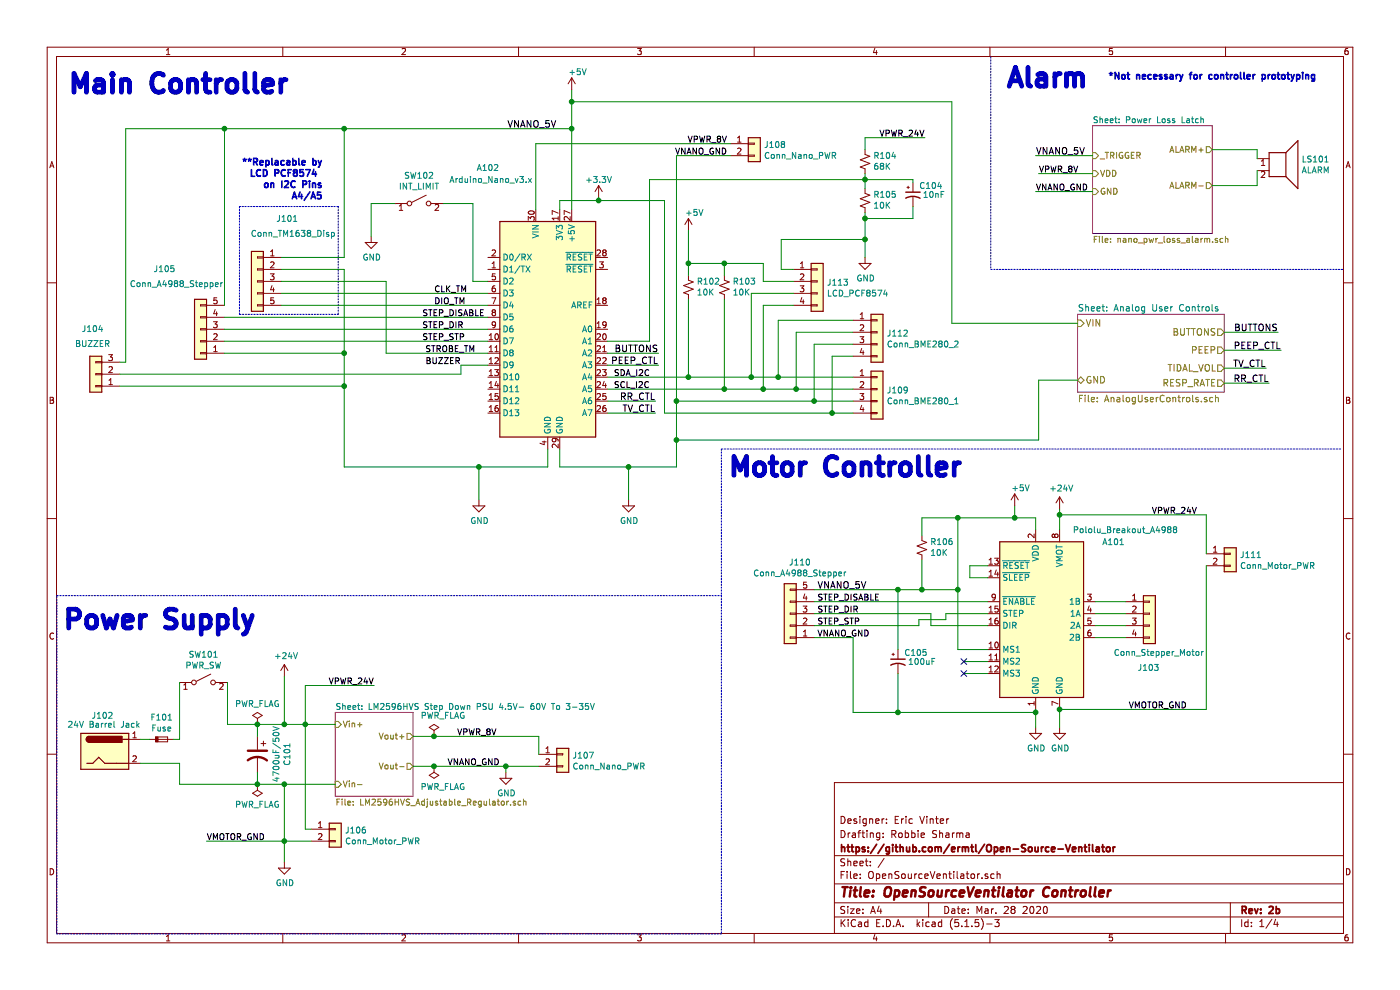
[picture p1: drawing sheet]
EESchema Schematic File Version 4
EELAYER 30 0
EELAYER END
$Descr A4 11693 8268
encoding utf-8
Sheet 1 4
Title "OpenSourceVentilator Controller"
Date "Mar. 28 2020"
Rev "2b"
Comp "https://github.com/ermtl/Open-Source-Ventilator"
Comment1 "Drafting: Robbie Sharma"
Comment2 "Designer: Eric Vinter"
Comment3 ""
Comment4 ""
$EndDescr
$Comp
L Driver_Motor:Pololu_Breakout_A4988 A101
U 1 1
P 8650 5125
F 0 "A101" H 9300 5725 50  0000 C CNN
F 1 "Pololu_Breakout_A4988" H 9400 5825 50  0000 C CNN
F 2 "Module:Pololu_Breakout-16_15.2x20.3mm" H 8925 4375 50  0001 L CNN
F 3 "https://www.pololu.com/product/2980/pictures" H 8750 4825 50  0001 C CNN
	1    8650 5125
	1    0    0    -1  
$EndComp
$Comp
L power:GND #PWR0106
U 1 1
P 4000 4175
F 0 "#PWR0106" H 4000 3925 50  0001 C CNN
F 1 "GND" H 4005 4002 50  0000 C CNN
F 2 "" H 4000 4175 50  0001 C CNN
F 3 "" H 4000 4175 50  0001 C CNN
	1    4000 4175
	1    0    0    -1  
$EndComp
Wire Wire Line
	4575 3750 4575 3900
Wire Wire Line
	8250 4725 8100 4725
Wire Wire Line
	8100 4825 8250 4825
Text Label 3525 2850 0    50   ~ 0
STEP_STP
Text Label 6825 5125 0    50   ~ 0
STEP_DIR
Text Label 6825 5225 0    50   ~ 0
STEP_STP
$Comp
L power:GND #PWR0105
U 1 1
P 8650 6075
F 0 "#PWR0105" H 8650 5825 50  0001 C CNN
F 1 "GND" H 8655 5902 50  0000 C CNN
F 2 "" H 8650 6075 50  0001 C CNN
F 3 "" H 8650 6075 50  0001 C CNN
	1    8650 6075
	1    0    0    -1  
$EndComp
$Comp
L Connector_Generic:Conn_01x04 J103
U 1 1
P 9600 5125
F 0 "J103" H 9500 4675 50  0000 L CNN
F 1 "Conn_Stepper_Motor" H 9300 4800 50  0000 L CNN
F 2 "" H 9600 5125 50  0001 C CNN
F 3 "~" H 9600 5125 50  0001 C CNN
	1    9600 5125
	1    0    0    -1  
$EndComp
Wire Wire Line
	9400 5025 9150 5025
Wire Wire Line
	9150 5125 9400 5125
Wire Wire Line
	9400 5225 9150 5225
Wire Wire Line
	9150 5325 9400 5325
$Comp
L Device:CP1 C101
U 1 1
P 2150 6300
F 0 "C101" V 1898 6300 50  0000 C CNN
F 1 "4700uF/50V" V 1989 6300 50  0000 C CNN
F 2 "" H 2150 6300 50  0001 C CNN
F 3 "~" H 2150 6300 50  0001 C CNN
	1    2150 6300
	-1   0    0    -1  
$EndComp
Wire Wire Line
	2150 6450 2150 6550
Wire Wire Line
	2150 6050 2150 6150
Connection ~ 2150 6050
Connection ~ 2150 6550
Wire Wire Line
	8650 5925 8650 5950
Text Label 4150 6150 2    50   ~ 0
VPWR_8V
Text Label 6075 1200 2    50   ~ 0
VPWR_8V
Wire Wire Line
	8100 4725 8100 4825
NoConn ~ 8050 5525
NoConn ~ 8050 5625
Wire Wire Line
	8050 5525 8250 5525
Wire Wire Line
	8050 5625 8250 5625
$Comp
L power:+5V #PWR0114
U 1 1
P 4775 750
F 0 "#PWR0114" H 4775 600 50  0001 C CNN
F 1 "+5V" H 4825 900 50  0000 C CNN
F 2 "" H 4775 750 50  0001 C CNN
F 3 "" H 4775 750 50  0001 C CNN
	1    4775 750 
	1    0    0    -1  
$EndComp
Text Label 3525 2750 0    50   ~ 0
STEP_DIR
Text Label 3550 2950 0    50   ~ 0
STROBE_TM
Text Label 3625 2450 0    50   ~ 0
CLK_TM
Text Label 3625 2550 0    50   ~ 0
DIO_TM
$Comp
L power:PWR_FLAG #FLG0101
U 1 1
P 2150 6050
F 0 "#FLG0101" H 2150 6125 50  0001 C CNN
F 1 "PWR_FLAG" H 2150 6223 50  0000 C CNN
F 2 "" H 2150 6050 50  0001 C CNN
F 3 "~" H 2150 6050 50  0001 C CNN
	1    2150 6050
	1    0    0    -1  
$EndComp
$Comp
L power:GND #PWR0109
U 1 1
P 4225 6450
F 0 "#PWR0109" H 4225 6200 50  0001 C CNN
F 1 "GND" H 4230 6277 50  0000 C CNN
F 2 "" H 4225 6450 50  0001 C CNN
F 3 "" H 4225 6450 50  0001 C CNN
	1    4225 6450
	1    0    0    -1  
$EndComp
Wire Wire Line
	4225 6400 4225 6450
Wire Wire Line
	3450 6400 3625 6400
Wire Wire Line
	3450 6150 3625 6150
$Comp
L power:PWR_FLAG #FLG0102
U 1 1
P 2150 6550
F 0 "#FLG0102" H 2150 6625 50  0001 C CNN
F 1 "PWR_FLAG" H 2150 6723 50  0000 C CNN
F 2 "" H 2150 6550 50  0001 C CNN
F 3 "~" H 2150 6550 50  0001 C CNN
	1    2150 6550
	1    0    0    1   
$EndComp
$Comp
L power:PWR_FLAG #FLG0103
U 1 1
P 3625 6150
F 0 "#FLG0103" H 3625 6225 50  0001 C CNN
F 1 "PWR_FLAG" H 3700 6325 50  0000 C CNN
F 2 "" H 3625 6150 50  0001 C CNN
F 3 "~" H 3625 6150 50  0001 C CNN
	1    3625 6150
	1    0    0    -1  
$EndComp
Connection ~ 3625 6150
$Comp
L power:PWR_FLAG #FLG0104
U 1 1
P 3625 6400
F 0 "#FLG0104" H 3625 6475 50  0001 C CNN
F 1 "PWR_FLAG" H 3550 6575 50  0000 C CNN
F 2 "" H 3625 6400 50  0001 C CNN
F 3 "~" H 3625 6400 50  0001 C CNN
	1    3625 6400
	-1   0    0    1   
$EndComp
$Comp
L Connector_Generic:Conn_01x05 J101
U 1 1
P 2150 2350
F 0 "J101" H 1900 2875 50  0000 C CNN
F 1 "Conn_TM1638_Disp" H 1850 2750 50  0000 C CNN
F 2 "" H 2150 2350 50  0001 C CNN
F 3 "~" H 2150 2350 50  0001 C CNN
	1    2150 2350
	-1   0    0    -1  
$EndComp
Connection ~ 3625 6400
Wire Wire Line
	3625 6400 4225 6400
$Comp
L power:+3.3V #PWR0107
U 1 1
P 5000 1650
F 0 "#PWR0107" H 5000 1500 50  0001 C CNN
F 1 "+3.3V" H 5000 1800 50  0000 C CNN
F 2 "" H 5000 1650 50  0001 C CNN
F 3 "" H 5000 1650 50  0001 C CNN
	1    5000 1650
	1    0    0    -1  
$EndComp
$Comp
L power:+24V #PWR0101
U 1 1
P 2375 5650
F 0 "#PWR0101" H 2375 5500 50  0001 C CNN
F 1 "+24V" H 2390 5823 50  0000 C CNN
F 2 "" H 2375 5650 50  0001 C CNN
F 3 "" H 2375 5650 50  0001 C CNN
	1    2375 5650
	1    0    0    -1  
$EndComp
Wire Wire Line
	2150 6050 2375 6050
Wire Wire Line
	2150 6550 2375 6550
Connection ~ 2375 6050
Wire Wire Line
	2375 6050 2550 6050
Connection ~ 2375 6550
Wire Wire Line
	2375 6550 2800 6550
Wire Wire Line
	2350 2550 4075 2550
Wire Wire Line
	2350 2450 4075 2450
Wire Wire Line
	2350 2250 2875 2250
Wire Wire Line
	2350 2150 2875 2150
$Comp
L Connector_Generic:Conn_01x04 J109
U 1 1
P 7325 3250
F 0 "J109" H 7405 3242 50  0000 L CNN
F 1 "Conn_BME280_1" H 7405 3151 50  0000 L CNN
F 2 "" H 7325 3250 50  0001 C CNN
F 3 "~" H 7325 3250 50  0001 C CNN
	1    7325 3250
	1    0    0    -1  
$EndComp
Wire Wire Line
	7125 3350 6800 3350
Text Label 5125 3150 0    50   ~ 0
SDA_I2C
Text Label 5125 3250 0    50   ~ 0
SCL_I2C
Wire Wire Line
	4675 1675 4675 1750
Wire Wire Line
	5550 3450 6950 3450
Wire Wire Line
	2875 2250 2875 2950
Wire Wire Line
	4775 1075 2875 1075
Connection ~ 4775 1075
Wire Wire Line
	4775 1075 4775 1750
$Comp
L Connector_Generic:Conn_01x03 J104
U 1 1
P 800 3125
F 0 "J104" H 825 2750 50  0000 C CNN
F 1 "BUZZER" H 825 2875 50  0000 C CNN
F 2 "" H 800 3125 50  0001 C CNN
F 3 "~" H 800 3125 50  0001 C CNN
	1    800  3125
	-1   0    0    1   
$EndComp
Text Label 3525 2650 0    50   ~ 0
STEP_DISABLE
Text Label 6825 5025 0    50   ~ 0
STEP_DISABLE
$Comp
L Connector_Generic:Conn_01x05 J110
U 1 1
P 6600 5125
F 0 "J110" H 6518 4700 50  0000 C CNN
F 1 "Conn_A4988_Stepper" H 6518 4791 50  0000 C CNN
F 2 "" H 6600 5125 50  0001 C CNN
F 3 "~" H 6600 5125 50  0001 C CNN
	1    6600 5125
	-1   0    0    1   
$EndComp
$Comp
L Connector_Generic:Conn_01x05 J105
U 1 1
P 1675 2750
F 0 "J105" H 1975 2250 50  0000 C CNN
F 1 "Conn_A4988_Stepper" H 1875 2375 50  0000 C CNN
F 2 "" H 1675 2750 50  0001 C CNN
F 3 "~" H 1675 2750 50  0001 C CNN
	1    1675 2750
	-1   0    0    1   
$EndComp
Wire Wire Line
	1875 2650 4075 2650
Wire Wire Line
	1875 2750 4075 2750
Wire Wire Line
	1875 2850 4075 2850
Wire Wire Line
	1875 2950 2875 2950
Connection ~ 2875 2950
Wire Wire Line
	2875 2950 2875 3225
Wire Wire Line
	2875 1075 2875 2150
Wire Wire Line
	2875 1075 1875 1075
Wire Wire Line
	1875 1075 1875 2550
Connection ~ 2875 1075
Wire Wire Line
	1875 1075 1050 1075
Connection ~ 1875 1075
Connection ~ 2875 3225
Wire Wire Line
	2875 3225 2875 3900
Wire Wire Line
	6800 5125 7775 5125
Wire Wire Line
	7775 5125 7775 5225
Wire Wire Line
	7775 5225 8250 5225
Wire Wire Line
	7900 5125 7900 5175
Wire Wire Line
	7900 5175 7675 5175
Wire Wire Line
	7675 5175 7675 5225
Wire Wire Line
	7675 5225 6800 5225
Wire Wire Line
	7900 5125 8250 5125
Wire Wire Line
	8000 4925 7700 4925
Wire Wire Line
	8650 4425 8650 4325
Wire Wire Line
	8650 4325 8475 4325
Wire Wire Line
	8000 4325 8000 4925
Wire Wire Line
	8000 4925 8000 5425
Wire Wire Line
	8000 5425 8250 5425
Connection ~ 8000 4925
Wire Wire Line
	7125 5950 7500 5950
Connection ~ 8650 5950
Wire Wire Line
	8650 5950 8650 6075
$Comp
L Connector_Generic:Conn_01x02 J108
U 1 1
P 6300 1200
F 0 "J108" H 6380 1192 50  0000 L CNN
F 1 "Conn_Nano_PWR" H 6380 1101 50  0000 L CNN
F 2 "" H 6300 1200 50  0001 C CNN
F 3 "~" H 6300 1200 50  0001 C CNN
	1    6300 1200
	1    0    0    -1  
$EndComp
Wire Wire Line
	4675 1675 5000 1675
Wire Wire Line
	5000 1650 5000 1675
Connection ~ 5000 1675
Wire Wire Line
	5000 1675 5550 1675
Wire Wire Line
	4475 1200 4475 1750
Wire Wire Line
	5650 3350 5650 3675
Wire Wire Line
	5650 3900 5250 3900
$Comp
L power:GND #PWR0103
U 1 1
P 5250 4175
F 0 "#PWR0103" H 5250 3925 50  0001 C CNN
F 1 "GND" H 5255 4002 50  0000 C CNN
F 2 "" H 5250 4175 50  0001 C CNN
F 3 "" H 5250 4175 50  0001 C CNN
	1    5250 4175
	1    0    0    -1  
$EndComp
Wire Wire Line
	5250 3900 5250 4175
$Comp
L MCU_Module:Arduino_Nano_v3.x A102
U 1 1
P 4575 2750
F 0 "A102" H 4075 4100 50  0000 C CNN
F 1 "Arduino_Nano_v3.x" H 4100 4000 50  0000 C CNN
F 2 "Module:Arduino_Nano" H 4575 2750 50  0001 C CIN
F 3 "http://www.mouser.com/pdfdocs/Gravitech_Arduino_Nano3_0.pdf" H 4575 2750 50  0001 C CNN
	1    4575 2750
	1    0    0    -1  
$EndComp
Wire Wire Line
	4675 3750 4675 3900
Wire Wire Line
	4675 3900 5250 3900
Connection ~ 5250 3900
Wire Wire Line
	4000 3900 4000 4175
Connection ~ 4000 3900
Wire Wire Line
	4000 3900 4575 3900
$Comp
L Connector_Generic:Conn_01x02 J107
U 1 1
P 4700 6300
F 0 "J107" H 4780 6292 50  0000 L CNN
F 1 "Conn_Nano_PWR" H 4780 6201 50  0000 L CNN
F 2 "" H 4700 6300 50  0001 C CNN
F 3 "~" H 4700 6300 50  0001 C CNN
	1    4700 6300
	1    0    0    -1  
$EndComp
$Comp
L Connector_Generic:Conn_01x02 J106
U 1 1
P 2800 6925
F 0 "J106" H 2880 6917 50  0000 L CNN
F 1 "Conn_Motor_PWR" H 2880 6826 50  0000 L CNN
F 2 "" H 2800 6925 50  0001 C CNN
F 3 "~" H 2800 6925 50  0001 C CNN
	1    2800 6925
	1    0    0    -1  
$EndComp
$Comp
L Connector_Generic:Conn_01x02 J111
U 1 1
P 10275 4625
F 0 "J111" H 10355 4617 50  0000 L CNN
F 1 "Conn_Motor_PWR" H 10355 4526 50  0000 L CNN
F 2 "" H 10275 4625 50  0001 C CNN
F 3 "~" H 10275 4625 50  0001 C CNN
	1    10275 4625
	1    0    0    -1  
$EndComp
$Comp
L power:+24V #PWR0108
U 1 1
P 8850 4250
F 0 "#PWR0108" H 8850 4100 50  0001 C CNN
F 1 "+24V" H 8865 4423 50  0000 C CNN
F 2 "" H 8850 4250 50  0001 C CNN
F 3 "" H 8850 4250 50  0001 C CNN
	1    8850 4250
	1    0    0    -1  
$EndComp
Wire Wire Line
	8850 4250 8850 4300
Wire Wire Line
	8850 4300 10075 4300
Wire Wire Line
	10075 4300 10075 4625
Connection ~ 8850 4300
Wire Wire Line
	8850 4300 8850 4425
Wire Wire Line
	10075 5925 8850 5925
Connection ~ 8850 5925
Wire Wire Line
	8850 5925 8850 6075
Wire Wire Line
	10075 4725 10075 5925
Wire Wire Line
	4500 6150 4500 6300
Wire Wire Line
	3625 6150 4500 6150
Connection ~ 4225 6400
Wire Notes Line
	6025 7800 475  7800
Wire Notes Line
	475  7800 475  4975
Wire Notes Line
	475  4975 6025 4975
Wire Wire Line
	4225 6400 4500 6400
$Sheet
S 2800 5950 650  700 
U 5E7CB03F
F0 "LM2596HVS Step Down PSU 4.5V- 60V To 3-35V" 50
F1 "LM2596HVS_Adjustable_Regulator.sch" 50
F2 "Vin+" I L 2800 6050 50 
F3 "Vin-" I L 2800 6550 50 
F4 "Vout+" O R 3450 6150 50 
F5 "Vout-" O R 3450 6400 50 
$EndSheet
Text Label 4175 6400 2    50   ~ 0
VNANO_GND
$Comp
L power:+5V #PWR0104
U 1 1
P 8475 4225
F 0 "#PWR0104" H 8475 4075 50  0001 C CNN
F 1 "+5V" H 8525 4375 50  0000 C CNN
F 2 "" H 8475 4225 50  0001 C CNN
F 3 "" H 8475 4225 50  0001 C CNN
	1    8475 4225
	1    0    0    -1  
$EndComp
Wire Wire Line
	8475 4225 8475 4325
Connection ~ 8475 4325
Wire Wire Line
	8475 4325 8000 4325
Text Label 6075 1300 2    50   ~ 0
VNANO_GND
Wire Wire Line
	2550 6925 2600 6925
Wire Wire Line
	2375 5650 2375 6050
Wire Wire Line
	2550 6925 2550 6050
Connection ~ 2550 6050
Wire Wire Line
	2550 6050 2800 6050
Wire Wire Line
	2600 7025 2375 7025
Wire Wire Line
	2375 7025 2375 6550
Wire Wire Line
	5550 1675 5550 3450
Wire Notes Line
	6025 3750 11200 3750
Wire Notes Line
	6025 3750 6025 7800
Text Notes 2150 5275 2    157  ~ 31
Power Supply
Text Notes 8050 4000 2    157  ~ 31
Motor Controller
Text Notes 2425 800  2    157  ~ 31
Main Controller
Wire Wire Line
	1050 1075 1050 3025
Wire Wire Line
	1000 3025 1050 3025
Wire Wire Line
	1000 3225 2875 3225
$Comp
L Connector:Barrel_Jack J102
U 1 1
P 875 6275
F 0 "J102" H 950 6575 50  0000 R CNN
F 1 "24V Barrel Jack" H 1175 6500 50  0000 R CNN
F 2 "" H 925 6235 50  0001 C CNN
F 3 "~" H 925 6235 50  0001 C CNN
	1    875  6275
	1    0    0    -1  
$EndComp
$Comp
L power:GND #PWR0102
U 1 1
P 2375 7200
F 0 "#PWR0102" H 2375 6950 50  0001 C CNN
F 1 "GND" H 2380 7027 50  0000 C CNN
F 2 "" H 2375 7200 50  0001 C CNN
F 3 "" H 2375 7200 50  0001 C CNN
	1    2375 7200
	1    0    0    -1  
$EndComp
Connection ~ 2375 7025
Wire Wire Line
	2375 7025 2375 7200
Wire Wire Line
	2550 5725 2550 6050
Text Label 3125 5725 2    50   ~ 0
VPWR_24V
Wire Wire Line
	2550 5725 3125 5725
Text Label 7725 1150 2    50   ~ 0
VPWR_24V
Wire Wire Line
	6100 1300 5650 1300
Connection ~ 5650 3350
$Comp
L Device:CP1_Small C104
U 1 1
P 7625 1625
F 0 "C104" H 7775 1700 50  0000 C CNN
F 1 "10nF" H 7800 1625 50  0000 C CNN
F 2 "" H 7625 1625 50  0001 C CNN
F 3 "~" H 7625 1625 50  0001 C CNN
	1    7625 1625
	1    0    0    -1  
$EndComp
Wire Wire Line
	5075 2850 5425 2850
$Comp
L Device:R_Small_US R104
U 1 1
P 7225 1350
F 0 "R104" H 7157 1304 50  0000 R CNN
F 1 "68K" H 7157 1395 50  0000 R CNN
F 2 "" H 7225 1350 50  0001 C CNN
F 3 "~" H 7225 1350 50  0001 C CNN
	1    7225 1350
	-1   0    0    1   
$EndComp
$Comp
L Device:R_Small_US R105
U 1 1
P 7225 1675
F 0 "R105" H 7157 1629 50  0000 R CNN
F 1 "10K" H 7157 1720 50  0000 R CNN
F 2 "" H 7225 1675 50  0001 C CNN
F 3 "~" H 7225 1675 50  0001 C CNN
	1    7225 1675
	-1   0    0    1   
$EndComp
$Comp
L power:GND #PWR0112
U 1 1
P 7225 2150
F 0 "#PWR0112" H 7225 1900 50  0001 C CNN
F 1 "GND" H 7230 1977 50  0000 C CNN
F 2 "" H 7225 2150 50  0001 C CNN
F 3 "" H 7225 2150 50  0001 C CNN
	1    7225 2150
	1    0    0    -1  
$EndComp
Wire Wire Line
	7725 1150 7225 1150
Wire Wire Line
	7225 1150 7225 1250
Wire Wire Line
	7225 1450 7225 1500
Wire Wire Line
	7225 1775 7225 1825
Connection ~ 7225 1500
Wire Wire Line
	7225 1500 7225 1575
$Comp
L power:GND #PWR0113
U 1 1
P 8850 6075
F 0 "#PWR0113" H 8850 5825 50  0001 C CNN
F 1 "GND" H 8855 5902 50  0000 C CNN
F 2 "" H 8850 6075 50  0001 C CNN
F 3 "" H 8850 6075 50  0001 C CNN
	1    8850 6075
	1    0    0    -1  
$EndComp
Wire Wire Line
	7125 5325 7125 5950
Wire Wire Line
	6800 5325 7125 5325
Text Label 4650 1075 2    55   ~ 0
VNANO_5V
Text Label 6825 4925 0    55   ~ 0
VNANO_5V
Text Label 6825 5325 0    50   ~ 0
VNANO_GND
Text Label 1725 7025 0    50   ~ 0
VMOTOR_GND
Wire Wire Line
	1725 7025 2375 7025
Text Label 9425 5925 0    50   ~ 0
VMOTOR_GND
Text Label 10000 4300 2    50   ~ 0
VPWR_24V
Wire Wire Line
	6500 2675 6500 3150
Connection ~ 6500 3150
Wire Wire Line
	6500 3150 7125 3150
Wire Wire Line
	6650 2775 6650 3250
Connection ~ 6650 3250
Wire Wire Line
	6650 3250 7125 3250
Wire Wire Line
	6800 2875 6800 3350
Connection ~ 6800 3350
Wire Wire Line
	6800 3350 5650 3350
Wire Wire Line
	6950 2975 6950 3450
Connection ~ 6950 3450
Wire Wire Line
	6950 3450 7125 3450
$Comp
L Device:CP1_Small C105
U 1 1
P 7500 5525
F 0 "C105" H 7650 5600 50  0000 C CNN
F 1 "100uF" H 7700 5525 50  0000 C CNN
F 2 "" H 7500 5525 50  0001 C CNN
F 3 "~" H 7500 5525 50  0001 C CNN
	1    7500 5525
	1    0    0    -1  
$EndComp
Wire Wire Line
	7500 4925 7500 5425
Connection ~ 7500 4925
Wire Wire Line
	7500 4925 6800 4925
Wire Wire Line
	7500 5625 7500 5950
Connection ~ 7500 5950
Wire Wire Line
	7500 5950 8650 5950
Wire Wire Line
	2350 2350 3225 2350
Wire Wire Line
	3225 2350 3225 2950
Wire Wire Line
	3225 2950 4075 2950
Text Label 3850 3050 2    50   ~ 0
BUZZER
$Comp
L Device:Fuse_Polarized_Small F101
U 1 1
P 1350 6175
F 0 "F101" H 1350 6360 50  0000 C CNN
F 1 "Fuse" H 1350 6269 50  0000 C CNN
F 2 "" H 1350 6175 50  0001 C CNN
F 3 "~" H 1350 6175 50  0001 C CNN
	1    1350 6175
	1    0    0    -1  
$EndComp
Wire Wire Line
	1175 6175 1250 6175
Wire Wire Line
	7125 2975 6950 2975
Wire Wire Line
	7125 2875 6800 2875
Wire Wire Line
	7125 2775 6650 2775
Wire Wire Line
	7125 2675 6500 2675
$Comp
L Connector_Generic:Conn_01x04 J112
U 1 1
P 7325 2775
F 0 "J112" H 7405 2767 50  0000 L CNN
F 1 "Conn_BME280_2" H 7405 2676 50  0000 L CNN
F 2 "" H 7325 2775 50  0001 C CNN
F 3 "~" H 7325 2775 50  0001 C CNN
	1    7325 2775
	1    0    0    -1  
$EndComp
$Comp
L power:+5V #PWR0111
U 1 1
P 5750 1925
F 0 "#PWR0111" H 5750 1775 50  0001 C CNN
F 1 "+5V" H 5800 2075 50  0000 C CNN
F 2 "" H 5750 1925 50  0001 C CNN
F 3 "" H 5750 1925 50  0001 C CNN
	1    5750 1925
	1    0    0    -1  
$EndComp
$Comp
L Device:R_Small_US R102
U 1 1
P 5750 2400
F 0 "R102" H 5682 2354 50  0000 R CNN
F 1 "10K" H 5682 2445 50  0000 R CNN
F 2 "" H 5750 2400 50  0001 C CNN
F 3 "~" H 5750 2400 50  0001 C CNN
	1    5750 2400
	-1   0    0    1   
$EndComp
$Comp
L Device:R_Small_US R103
U 1 1
P 6050 2400
F 0 "R103" H 5982 2354 50  0000 R CNN
F 1 "10K" H 5982 2445 50  0000 R CNN
F 2 "" H 6050 2400 50  0001 C CNN
F 3 "~" H 6050 2400 50  0001 C CNN
	1    6050 2400
	-1   0    0    1   
$EndComp
Wire Wire Line
	5750 1925 5750 2200
Wire Wire Line
	5750 2200 6050 2200
Wire Wire Line
	6050 2200 6050 2300
Connection ~ 5750 2200
Wire Wire Line
	5750 2200 5750 2300
$Comp
L Device:R_Small_US R106
U 1 1
P 7700 4575
F 0 "R106" H 7632 4529 50  0000 R CNN
F 1 "10K" H 7632 4620 50  0000 R CNN
F 2 "" H 7700 4575 50  0001 C CNN
F 3 "~" H 7700 4575 50  0001 C CNN
	1    7700 4575
	-1   0    0    1   
$EndComp
Wire Wire Line
	8000 4325 7700 4325
Connection ~ 8000 4325
Wire Wire Line
	6800 5025 8250 5025
Wire Wire Line
	7700 4325 7700 4475
Wire Wire Line
	7700 4675 7700 4925
Connection ~ 7700 4925
Wire Wire Line
	7700 4925 7500 4925
$Comp
L Switch:SW_SPST SW101
U 1 1
P 1700 5700
F 0 "SW101" H 1700 5935 50  0000 C CNN
F 1 "PWR_SW" H 1700 5844 50  0000 C CNN
F 2 "" H 1700 5700 50  0001 C CNN
F 3 "~" H 1700 5700 50  0001 C CNN
	1    1700 5700
	1    0    0    -1  
$EndComp
Wire Wire Line
	1500 5700 1500 6175
Wire Wire Line
	1500 6175 1450 6175
Wire Wire Line
	1900 5700 1900 6050
Wire Wire Line
	1900 6050 2150 6050
Wire Wire Line
	1175 6375 1500 6375
Wire Wire Line
	1500 6375 1500 6550
Wire Wire Line
	1500 6550 2150 6550
$Comp
L power:GND #PWR0110
U 1 1
P 3100 1975
F 0 "#PWR0110" H 3100 1725 50  0001 C CNN
F 1 "GND" H 3105 1802 50  0000 C CNN
F 2 "" H 3100 1975 50  0001 C CNN
F 3 "" H 3100 1975 50  0001 C CNN
	1    3100 1975
	1    0    0    -1  
$EndComp
$Comp
L Switch:SW_SPST SW102
U 1 1
P 3500 1700
F 0 "SW102" H 3500 1935 50  0000 C CNN
F 1 "INT_LIMIT" H 3500 1844 50  0000 C CNN
F 2 "" H 3500 1700 50  0001 C CNN
F 3 "~" H 3500 1700 50  0001 C CNN
	1    3500 1700
	1    0    0    -1  
$EndComp
Wire Wire Line
	3100 1700 3100 1975
$Sheet
S 9125 1050 1000 900 
U 5E86E19B
F0 "Power Loss Latch" 50
F1 "nano_pwr_loss_alarm.sch" 50
F2 "VDD" I L 9125 1450 50 
F3 "GND" I L 9125 1600 50 
F4 "_TRIGGER" I L 9125 1300 50 
F5 "ALARM+" O R 10125 1250 50 
F6 "ALARM-" O R 10125 1550 50 
$EndSheet
Text Label 8675 1450 0    50   ~ 0
VPWR_8V
Wire Wire Line
	8675 1450 9125 1450
Text Label 8650 1600 0    50   ~ 0
VNANO_GND
Wire Wire Line
	8650 1600 9125 1600
$Comp
L Device:Speaker LS101
U 1 1
P 10700 1325
F 0 "LS101" H 10870 1321 50  0000 L CNN
F 1 "ALARM" H 10870 1230 50  0000 L CNN
F 2 "" H 10700 1125 50  0001 C CNN
F 3 "~" H 10690 1275 50  0001 C CNN
	1    10700 1325
	1    0    0    -1  
$EndComp
Wire Wire Line
	10125 1250 10500 1250
Wire Wire Line
	10500 1250 10500 1325
Wire Wire Line
	10125 1550 10500 1550
Wire Wire Line
	10500 1550 10500 1425
Wire Wire Line
	4775 750  4775 850 
Wire Wire Line
	8650 1300 9125 1300
Text Label 8650 1300 0    55   ~ 0
VNANO_5V
Wire Notes Line
	8275 475  8275 2250
Wire Notes Line
	8275 2250 11225 2250
Text Notes 9100 750  2    157  ~ 31
Alarm
Wire Wire Line
	3700 1700 3950 1700
Wire Wire Line
	3100 1700 3300 1700
Wire Wire Line
	3950 2350 4075 2350
Wire Wire Line
	3950 1700 3950 2350
Wire Wire Line
	5650 1300 5650 3350
Wire Wire Line
	4475 1200 6100 1200
Wire Wire Line
	7225 1500 7625 1500
Wire Wire Line
	7625 1500 7625 1525
Wire Wire Line
	7225 1825 7625 1825
Wire Wire Line
	7625 1825 7625 1725
Connection ~ 7225 1825
Wire Wire Line
	7225 1825 7225 2000
$Sheet
S 9000 2625 1225 650 
U 5E885EB6
F0 "Analog User Controls" 55
F1 "AnalogUserControls.sch" 55
F2 "VIN" I L 9000 2700 55 
F3 "BUTTONS" O R 10225 2775 55 
F4 "PEEP" O R 10225 2925 55 
F5 "TIDAL_VOL" O R 10225 3075 55 
F6 "RESP_RATE" O R 10225 3200 55 
F7 "GND" B L 9000 3175 55 
$EndSheet
Wire Wire Line
	5075 3450 5475 3450
Text Label 5500 2950 2    55   ~ 0
BUTTONS
Wire Wire Line
	5075 2950 5500 2950
Text Label 5500 3050 2    55   ~ 0
PEEP_CTL
Text Label 5475 3350 2    55   ~ 0
RR_CTL
Wire Wire Line
	5075 3050 5500 3050
Text Label 5475 3450 2    55   ~ 0
TV_CTL
Wire Wire Line
	5075 3350 5475 3350
Text Label 10575 3075 2    55   ~ 0
TV_CTL
Text Label 10675 2775 2    55   ~ 0
BUTTONS
Text Label 10700 2925 2    55   ~ 0
PEEP_CTL
Text Label 10600 3200 2    55   ~ 0
RR_CTL
Wire Wire Line
	10600 3200 10225 3200
Wire Wire Line
	10575 3075 10225 3075
Wire Wire Line
	10700 2925 10225 2925
Wire Wire Line
	10675 2775 10225 2775
Wire Wire Line
	4775 850  7950 850 
Wire Wire Line
	7950 850  7950 2700
Wire Wire Line
	7950 2700 9000 2700
Connection ~ 4775 850 
Wire Wire Line
	4775 850  4775 1075
Wire Wire Line
	5650 3675 8675 3675
Wire Wire Line
	8675 3675 8675 3175
Wire Wire Line
	8675 3175 9000 3175
Connection ~ 5650 3675
Wire Wire Line
	5650 3675 5650 3900
Wire Wire Line
	5075 3150 5750 3150
Wire Wire Line
	5750 2500 5750 3150
Connection ~ 5750 3150
Wire Wire Line
	5750 3150 6275 3150
Wire Wire Line
	6050 2500 6050 3250
Wire Wire Line
	5075 3250 6050 3250
Connection ~ 6050 3250
Wire Wire Line
	6050 3250 6375 3250
Wire Wire Line
	7225 1500 5425 1500
Wire Wire Line
	5425 1500 5425 2850
$Comp
L Connector_Generic:Conn_01x04 J113
U 1 1
P 6825 2350
F 0 "J113" H 6905 2342 50  0000 L CNN
F 1 "LCD_PCF8574" H 6905 2251 50  0000 L CNN
F 2 "" H 6825 2350 50  0001 C CNN
F 3 "~" H 6825 2350 50  0001 C CNN
	1    6825 2350
	1    0    0    -1  
$EndComp
Wire Wire Line
	6625 2450 6275 2450
Wire Wire Line
	6275 2450 6275 3150
Connection ~ 6275 3150
Wire Wire Line
	6275 3150 6500 3150
Wire Wire Line
	6625 2550 6375 2550
Wire Wire Line
	6375 2550 6375 3250
Connection ~ 6375 3250
Wire Wire Line
	6375 3250 6650 3250
Wire Wire Line
	7225 2000 6525 2000
Wire Wire Line
	6525 2000 6525 2250
Wire Wire Line
	6525 2250 6625 2250
Connection ~ 7225 2000
Wire Wire Line
	7225 2000 7225 2150
Wire Wire Line
	6375 2200 6375 2350
Wire Wire Line
	6375 2350 6625 2350
Wire Notes Line
	2000 2625 2825 2625
Wire Notes Line
	2825 2625 2825 1725
Wire Notes Line
	2825 1725 2000 1725
Wire Notes Line
	2000 1725 2000 2625
Text Notes 2700 1675 2    55   ~ 11
**Replacable by\nLCD PCF8574 \non I2C Pins\nA4/A5
Text Notes 11000 675  2    55   ~ 11
*Not necessary for controller prototyping
Connection ~ 6050 2200
Wire Wire Line
	6050 2200 6375 2200
Wire Wire Line
	2875 3900 4000 3900
Wire Wire Line
	4075 3050 3850 3050
Wire Wire Line
	3850 3050 3850 3125
Wire Wire Line
	1000 3125 3850 3125
$EndSCHEMATC
